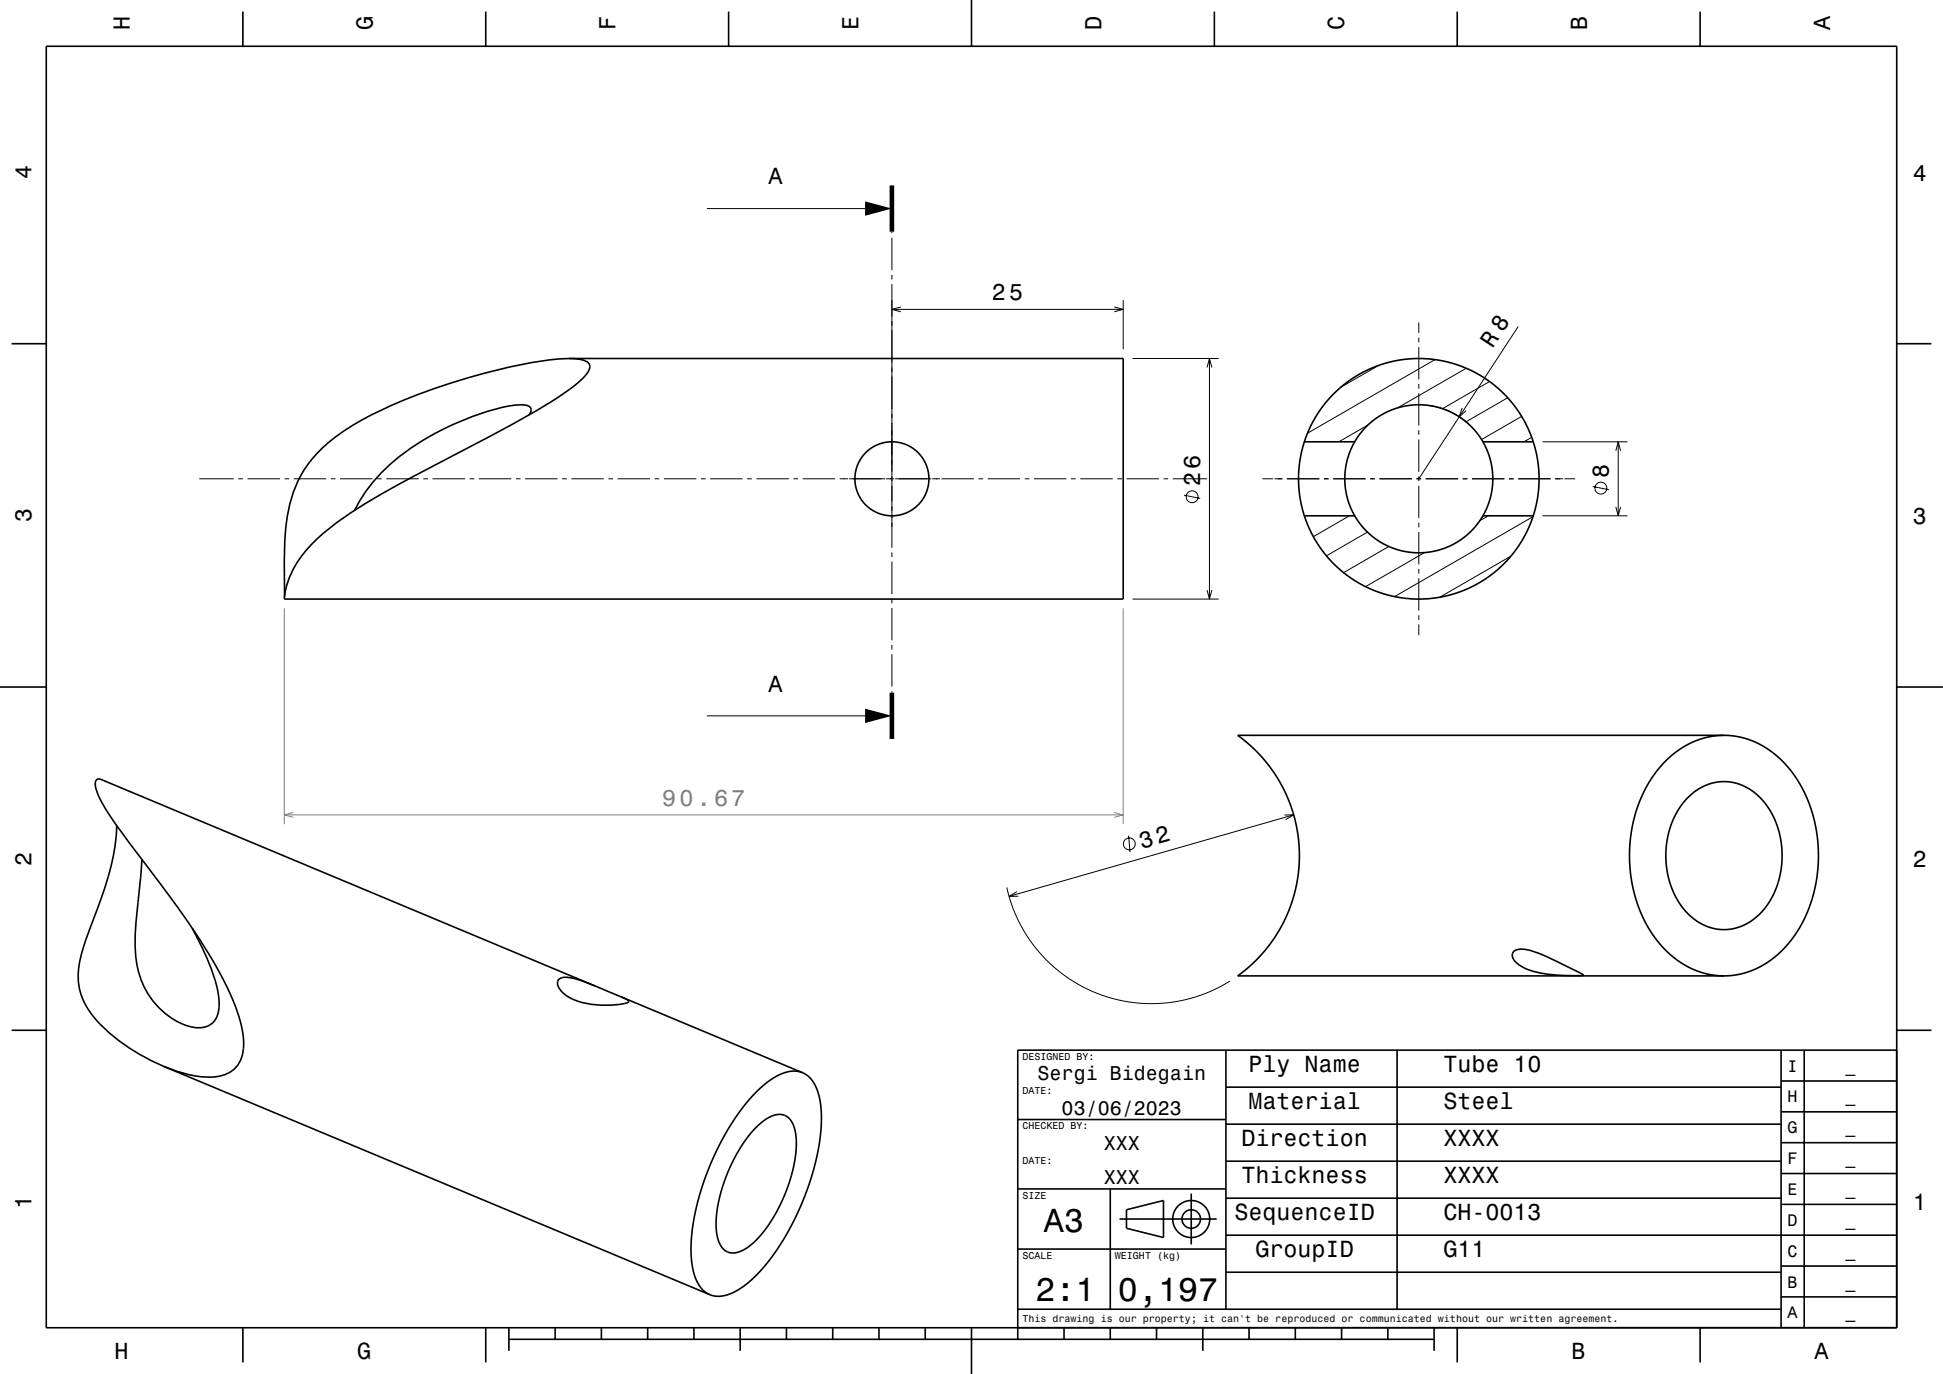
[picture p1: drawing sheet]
<svg xmlns="http://www.w3.org/2000/svg" width="420mm" height="297mm" viewBox="0 0 420 297" stroke-linecap="round" stroke-linejoin="round" font-family="sans-serif">
<g fill="none" stroke="#000" stroke-width=".22">
<path d="M152.8 45.1h34.2M192.8 50.1v.3M192.8 51.4v7M192.8 59.4v1M192.8 61.4v57M192.8 66.9h50M194.7 66.4l-1.9 .5 1.9 .5M240.9 66.4l1.9 .5-1.9 .5M242.8 64.9v10.6M244.8 77.5h18.6M260.9 79.4l.5-1.9 .6 1.9M261.4 77.5v52"/>
<path d="M298 79l-8.2 4.7M306.7 69.7v2.3M306.7 73v1M306.7 75v7M310.2 77.7l-27.6 15.9M316.9 79.6l-14.8 8.6M328.2 70.6l-21.5 32.9M295.7 91.9l-6.3 3.6M306.7 83v1M306.7 85v7M306.7 93v1M306.7 95v7"/>
<path d="M308.7 87.6l2.2 .5 2.1 .7 2.2 1.2 1.8 1.3M316.1 88.2l-.7 1.9 1.5-1.3M322 82.5l-10.2 5.8M325.9 86l-9 5.2M328.9 90l-8.6 5M331.1 94.5l-1.7 1M333.4 95.5h18.4M349.3 97.4l.5-1.9 .5 1.9M349.8 95.5v16M43.1 103.5h7.4M51.5 103.5h1M53.5 103.5h7"/>
<path d="M61.5 103.5h1M63.5 103.5h7M71.5 103.5h1M73.5 103.5h7M81.5 103.5h1M83.5 103.5h7M91.5 103.5h1M93.5 103.5h7M101.5 103.5h1M103.5 103.5h7M111.5 103.5h1M113.5 103.5h7"/>
<path d="M121.5 103.5h1M123.5 103.5h7M131.5 103.5h1M133.5 103.5h7M141.5 103.5h1M143.5 103.5h7M151.5 103.5h1M153.5 103.5h7M161.5 103.5h1M163.5 103.5h7M171.5 103.5h1M173.5 103.5h7"/>
<path d="M181.5 103.5h1.8M183.5 103.5h7.8M191.5 103.5h1.8M192.8 119.4v1M193.5 103.5h7.8M201.5 103.5h1.7M203.5 103.5h7M211.5 103.5h1M213.5 103.5h7M221.5 103.5h1M223.5 103.5h7M231.5 103.5h1"/>
<path d="M233.5 103.5h7M241.5 103.5h1M243.5 103.5h7M251.5 103.5h1M253.5 103.5h7.5M255.9 107l3.5 .7M272.9 103.5h2.3M275.5 103.5h1.7M278.2 103.5h7M286.2 103.5h1M288.2 103.5h7M291.7 111.5l-7.8 4.5"/>
<path d="M295.6 115l-8.9 5.1M296.2 103.5h1M298.2 103.5h7M300.2 118.1l-9.8 5.7M306.2 103.5h1M306.7 103v1M306.7 105v7M306.7 113v1M306.7 115v7M307.9 119.4l-12.7 7.4M308.2 103.5h7M316.2 103.5h1"/>
<path d="M318.2 103.5h7M321.7 111.5l-1.8 1.1M326.2 103.5h1M328.2 103.5h7M331.4 111.7l-29.9 17.3M333.4 111.5h18.4M337.2 103.5h-1h1.7M338.2 103.5h2.3M344.3 105.2l3.5 .7M349.3 109.6l.5 1.9 .5-1.9M192.8 121.4v7M192.8 129.4v1"/>
<path d="M192.8 131.4v7M192.8 139.4v1M244.8 129.5h18.6M260.9 127.6l.5 1.9 .6-1.9M306.7 123v1M306.7 125v7M306.7 133v1M306.7 135v2.3M326.6 120.2l-15.4 8.9M152.8 154.7h34.2M192.8 141.4v7M192.8 149.4v.3"/>
<path d="M277.6 176.2l2-.1-1.7 1.1M279.6 176.1l-61.5 17.7M217.6 191.8l1.1 3.9 1.5 3.4 2 3.5 2.1 2.8 2.5 2.7 2.9 2.5 3.1 2 3.6 1.8 3.5 1.3 3.9 .8 4 .4 3.7-.1 4-.5 3.6-1 3.5-1.4 3.3-1.8M219.8 192.7l-1.7 1.1 2-.1M244 180.6l.3 3.6"/>
<circle cx="257.7" cy="107.4" r="1.28"/>
<circle cx="346" cy="105.5" r="1.28"/>
<circle cx="244.1" cy="182.4" r="1.28"/>
</g>
<path d="M61.5 131.5v46.6M242.8 131.5v46.6M61.5 176.1h181.3M63.4 175.6l-1.9 .5 1.9 .6M240.9 175.6l1.9 .5-1.9 .6" fill="none" stroke="#808080" stroke-width=".22"/>
<g fill="none" stroke="#000" stroke-width=".35">
<path d="M10 10h400v277h-400zM52.5 2.5v7.5M105 2.5v7.5M157.5 2.5v7.5M210 0v10M262.5 2.5v7.5M315 2.5v7.5M367.5 2.5v7.5M2.5 74.3h7.5M123 77.5a87.9 87.9 0 0 0-22 4.2 108.8 108.8 0 0 0-24.7 10.2 28.7 28.7 0 0 0-11.9 12 35.1 35.1 0 0 0-2.9 13.5v11.5M410 74.3h7.5M114.4 89.7l.4-1a.94 .94 0 0 0-.9-1.1 10.9 10.9 0 0 0-5.3 .4 57.2 57.2 0 0 0-26.2 14.2 31.7 31.7 0 0 0-5.8 8.1"/>
<path d="M282 95.5h10.8M320.5 95.5h10.9M67.3 117.7a64.1 64.1 0 0 1 14.7-10.6l6.8-3.8a579 579 0 0 0 29.9-16.2l4.4-2.9 2-1.6 1.8-1.9 .6-1.4a1.16 1.16 0 0 0-.6-1.1 7.8 7.8 0 0 0-3.9-.7h119.8v52h-181.3a18.8 18.8 0 0 1 5.8-11.8zM282 111.5h10.8M320.5 111.5h10.9M0 148.5h10M372.7 158.9h-105.2l3 2.5 2.5 2.5 2.3 2.9 2 3.5 1.6 3.6 1.1 3.7 .6 3.5 .3 3.7-.2 4-.7 3.7-1.1 3.6-1.5 3.4-1.8 3-2.5 3.4-2.6 2.7-3 2.3h105.2M372.7 158.9l-2 .2-1.9 .3-2.1 .7-1.9 .8-1.9 1.2-1.7 1.3-2.9 3-2.4 3.7-1 2.1-1 2.4-1.2 4.8-.5 5.2 .4 5.2 1.1 4.8 1.9 4.7 2.5 3.8 1.4 1.7 1.7 1.7 1.9 1.4 1.6 1 1.8 .8 2.1 .7 2 .4 2.1 .1M372.7 158.9l1.9 .2 1.9 .3 2.1 .7 1.8 .8 1.8 1.1 1.7 1.2 1.7 1.7 1.5 1.7 2.5 3.8 1.9 4.4 1.1 4.8 .5 5.2-.4 4.9-1.1 5.1-1 2.5-1 2.1-1.3 2.2-1.3 1.9-2.9 3-1.7 1.3-1.9 1.2-2 .9-1.9 .6-2.2 .4h-1.7M410 148.5h10M25.2 178.5l-.1 2.4M364.8 172.4l2.4-1.8 2.5-1.2 2.8-.5 2.5 .3 2.8 1.2 2.2 1.6 2.2 2.5 1.4 2.7 1.1 3.2 .5 3.4-.1 3.5-.7 3.4-1.2 2.9-1.8 2.9-2.2 2.1-2.7 1.6-2.1 .6-2.1 .1-2.2-.3-2.1-.8-1.9-1.2-1.7-1.6-1.6-2.2-1.1-2.1-.9-2.5-.5-2.6-.2-2.8 .2-2.7 .6-2.7 .9-2.5 1.3-2.4z"/>
<path d="M25.1 180.9a60 60 0 0 1-4.4 16.5l-1.1 2.8a28.9 28.9 0 0 0-2.7 12 15 15 0 0 0 4.7 9.1 43.2 43.2 0 0 0 13.8 9.2M30.7 185.8l-.3 3.9a116.8 116.8 0 0 0-1.2 14.7 18 18 0 0 0 9.1 16.4 8.2 8.2 0 0 0 6.7 1 5.1 5.1 0 0 0 2.4-4.4l-.2-2.7-.7-2.9a60.4 60.4 0 0 0-4.9-11.1M128.8 213.2a16.8 16.8 0 0 0-6.8-2 1.38 1.38 0 0 0-1.4 .7 1.38 1.38 0 0 0 .2 1.6 7.8 7.8 0 0 0 5 3.2 19.9 19.9 0 0 0 10 0l.1-.3a2.98 2.98 0 0 0-1.7-.9M128.8 213.2l5.4 2.3M128.8 213.2l-107-44.7a.83 .83 0 0 0-.9 0 .83 .83 0 0 0-.3 .9 13.9 13.9 0 0 0 2.8 6.4l7.9 10.9a178.9 178.9 0 0 1 14.3 20.2l3.3 6 2.1 5 1.3 4.5 .4 3.7a6.7 6.7 0 0 1-7.3 6.7 24.4 24.4 0 0 1-10-2.3M134.2 215.5l39.3 16.4M327.3 205.6a2.78 2.78 0 0 1 2.4-.4 24.5 24.5 0 0 1 6.4 2.4l5.9 2.9 .2 .3a34.2 34.2 0 0 1-11.9-1.2 5.6 5.6 0 0 1-3.3-2.6 1.19 1.19 0 0 1 .3-1.4zM2.5 222.7h7.5M35.4 230.5l118 49.4M173.5 231.9l-1-.3-1.3-.1-2.4 .7-2.6 1.5-2.8 2.4-2.9 3.3-2.5 3.7-2.4 4.3-2 4.2-1.8 4.7-1.3 4.6-.8 4.5-.3 4.3 .2 3.4 .8 3.2 1.2 2.2 .8 .7 1 .7M173.5 231.9l1 .6 .8 .8 1.3 2.1 .7 2.9 .3 3.5-.3 3.9-.9 4.9-1.2 4.6-1.8 4.7-2.1 4.5-2.5 4.4-2.7 3.9-2.7 3-2.8 2.4-2.6 1.5-2.4 .6-1.2-.1-1-.2M265 235h120"/>
<path d="M265 227v56M302 227v56M385 233.7h25M385 227v60M390 227v60M410 222.7h7.5M410 227h-190v62.5M163.6 243.6l2-1.7 2-.9h1.6l.7 .3 .7 .5 1 1.7 .5 2.3v2.8l-.5 3.3-1 3.6-1.2 3.3-1.9 3.7-1.8 3-2.2 2.5-2 1.7-1.9 1-.9 .1h-.9l-1-.4-.8-.8-.5-.9-.5-1.6-.2-3.3 .5-4.1 1.3-4.4 2-4.6 2.4-4.1zM220 257h45M220 242h45M240 257v26M257.5 258v11"/>
<path d="M265 259h120M265 251h120M265 243h120M385 253.7h25M385 247h25M385 240.3h25M220 270h45M242 263.5h21M243.5 261.5l8-2v8l-8-2zM265 275h120M265 267h145M385 273.7h25"/>
<path d="M385 260.3h25M52.5 287v7.5M105 287v7.5M110 289.5h200M110 287v5M120 287v2.5M130 287v2.5M140 287v2.5M150 287v2.5M160 287v5M170 287v2.5M180 287v2.5"/>
<path d="M190 287v2.5M200 287v2.5M210 287v10M220 283h165M230 287v2.5M240 287v2.5M250 287v2.5M260 287v5M270 287v2.5M280 287v2.5M290 287v2.5M300 287v2.5"/>
<path d="M310 287v5M315 287v7.5M367.5 287v7.5M385 280.3h25"/>
<circle cx="192.8" cy="103.5" r="8"/>
<circle cx="306.7" cy="103.5" r="26"/>
<circle cx="306.7" cy="103.5" r="16"/>
<circle cx="257.5" cy="263.5" r="2"/>
<circle cx="257.5" cy="263.5" r="4"/>
</g>
<path d="M192.8 40.1v10M192.8 149.7v10" fill="none" stroke="#000" stroke-width="1" stroke-linecap="butt"/>
<g fill="#000">
<path d="M187 43.5l5.8 1.6-5.8 1.5z" fill-rule="evenodd"/>
<path d="M187 153.2l5.8 1.5-5.8 1.6z" fill-rule="evenodd"/>
</g>
<g font-size="7.2">
<text x="225.7" y="266.3">A3</text>
<text x="223.8" y="281.3">2:1</text>
<text x="241.7" y="281.3">0,197</text>
</g>
<text font-size="5.1" x="322.6" y="75.4" transform="rotate(-57 322.6 75.4)">R 8</text>
<g font-size="5">
<text x="28.1" y="6.5" transform="rotate(-90 28.1 6.5)">H</text>
<text x="80.6" y="6.5" transform="rotate(-90 80.6 6.5)">G</text>
<text x="133.1" y="6.5" transform="rotate(-90 133.1 6.5)">F</text>
<text x="185.6" y="6.5" transform="rotate(-90 185.6 6.5)">E</text>
<text x="238.1" y="6.5" transform="rotate(-90 238.1 6.5)">D</text>
<text x="290.6" y="6.5" transform="rotate(-90 290.6 6.5)">C</text>
<text x="343.1" y="6.5" transform="rotate(-90 343.1 6.5)">B</text>
<text x="395.6" y="6.5" transform="rotate(-90 395.6 6.5)">A</text>
<text x="6.8" y="38.7" transform="rotate(-90 6.8 38.7)">4</text>
<text x="166.1" y="39.8">A</text>
<text x="413.5" y="39">4</text>
<text x="214.4" y="64.9">25</text>
<text x="259.4" y="105.1" transform="rotate(-90 259.4 105.1)">26</text>
<text x="347.8" y="103.2" transform="rotate(-90 347.8 103.2)">8</text>
<text x="6.8" y="112.9" transform="rotate(-90 6.8 112.9)">3</text>
<text x="413.5" y="113.2">3</text>
<text x="166.1" y="149.5">A</text>
<text x="246.8" y="183.5" transform="rotate(-16 246.8 183.5)">32</text>
<text x="6.8" y="187.1" transform="rotate(-90 6.8 187.1)">2</text>
<text x="413.5" y="187.4">2</text>
<text x="269.9" y="231.8">Ply Name</text>
<text x="312" y="231.8">Tube 10</text>
<text x="269.9" y="239.8">Material</text>
<text x="312" y="239.8">Steel</text>
<text x="268.3" y="247.8">Direction</text>
<text x="312" y="247.8">XXXX</text>
<text x="268.3" y="255.8">Thickness</text>
<text x="312" y="255.8">XXXX</text>
<text x="6.8" y="261.3" transform="rotate(-90 6.8 261.3)">1</text>
<text x="266.8" y="263.8">SequenceID</text>
<text x="312" y="263.8">CH-0013</text>
<text x="413.5" y="261.6">1</text>
<text x="271.4" y="271.8">GroupID</text>
<text x="312" y="271.8">G11</text>
<text x="24.7" y="293.8">H</text>
<text x="77.2" y="293.8">G</text>
<text x="339.7" y="293.8">B</text>
<text x="392.2" y="293.8">A</text>
</g>
<text font-size="5" fill="#808080" x="143.1" y="174.1">90.67</text>
<g font-size="4.3">
<text x="224.3" y="233.5">Sergi Bidegain</text>
<text x="229.5" y="241">03/06/2023</text>
<text x="238.6" y="248.5">XXX</text>
<text x="238.6" y="256">XXX</text>
</g>
<g font-size="3.6">
<text x="386.4" y="231.6">I</text>
<text x="398.9" y="231.6">_</text>
<text x="386.4" y="238.3">H</text>
<text x="398.9" y="238.3">_</text>
<text x="386.4" y="245">G</text>
<text x="398.9" y="245">_</text>
<text x="386.4" y="251.6">F</text>
<text x="398.9" y="251.6">_</text>
<text x="386.4" y="258.3">E</text>
<text x="398.9" y="258.3">_</text>
<text x="386.4" y="265">D</text>
<text x="398.9" y="265">_</text>
<text x="386.4" y="271.6">C</text>
<text x="398.9" y="271.6">_</text>
<text x="386.4" y="278.3">B</text>
<text x="398.9" y="278.3">_</text>
<text x="386.4" y="285">A</text>
<text x="398.9" y="285">_</text>
</g>
<g font-size="2.2">
<text x="221" y="229.1">DESIGNED BY:</text>
<text x="221" y="236.6">DATE:</text>
<text x="221" y="244.1">CHECKED BY:</text>
<text x="221" y="251.6">DATE:</text>
<text x="221" y="259.1">SIZE</text>
<text x="221" y="272.1">SCALE</text>
<text x="241" y="272.1">WEIGHT (kg)</text>
<text x="221" y="285.8">This drawing is our property; it can't be reproduced or communicated without our written agreement.</text>
</g>
</svg>
